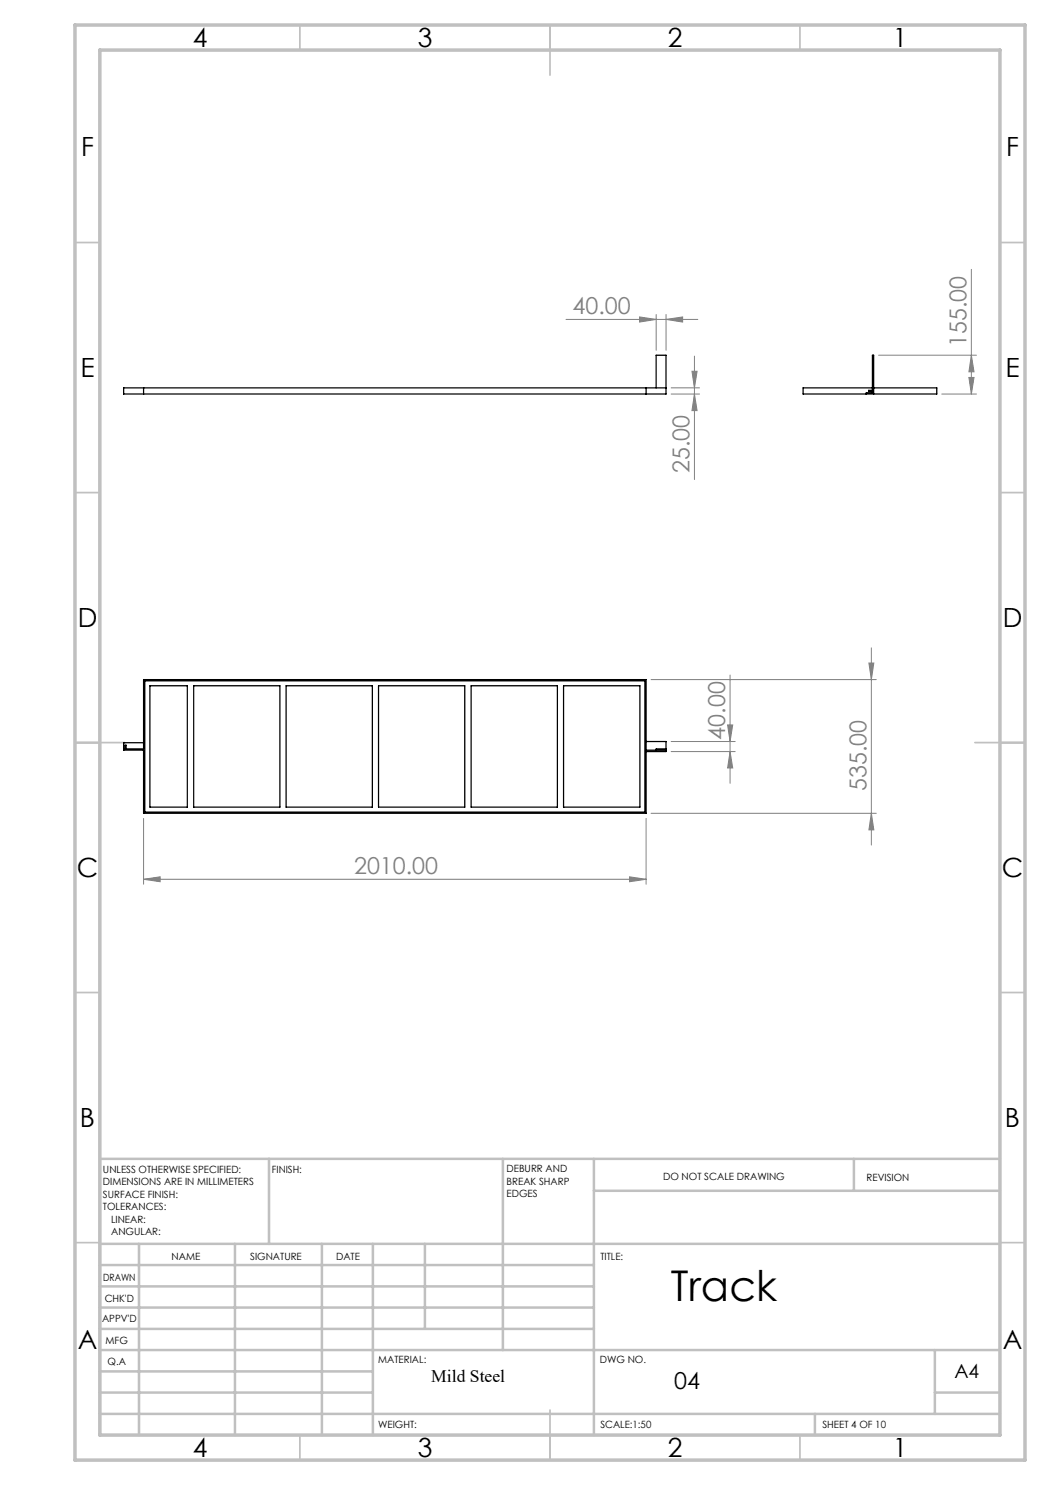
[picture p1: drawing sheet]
<svg xmlns="http://www.w3.org/2000/svg" width="210mm" height="297mm" viewBox="0 0 210 297" stroke-linecap="round" stroke-linejoin="round" font-family="sans-serif">
<g fill="none" stroke="#808080" stroke-width=".2">
<path d="M194.3 53.9v24.9M113.2 63.9h26.4M127.9 63.4l3.3 .5-3.3 .5zM131.2 62.9v7.2M133.2 63.9l3.3-.5v1zM133.2 62.9v7.2M134.2 78.8h5.7M134.2 77.6h5.7M138.4 74.3h1l-.5 3.3zM138.9 71.2v24.7M138.9 78.8l.5 3.3h-1zM175.7 71h19.6"/>
<path d="M188.3 78.8h7M193.8 75.5h1l-.5 3.3zM194.3 71l.5 3.4h-1zM130.2 135.9h45.1M146 135v21.7M173.8 132.6h1l-.5 3.3zM174.3 129.6v39.4M134.2 150.3h12.8M134.2 148.3h12.8M145.5 145h1l-.5 3.3zM146 150.3l.5 3.3h-1zM28.7 175.9l3.3-.5v1z"/>
<path d="M28.7 163.7v13.1M28.7 175.9h100.5M125.9 175.4l3.3 .5-3.3 .5zM129.2 163.7v13.1M130.2 162.7h45.1M174.3 162.7l.5 3.3h-1z"/>
</g>
<g fill="none" stroke="#c0c0c0" stroke-width=".35">
<path d="M60 5v5M110 5v10M160 5v5M15 48.5h5M200 48.5h5M15 98.5h5M200 98.5h5M15 148.5h10M195 148.5h10M15 198.5h5M200 198.5h5M15 248.5h5"/>
<path d="M200 248.5h5M60 287v5M110 282v10M160 287v5"/>
</g>
<g fill="none" stroke="#c0c0c0" stroke-width=".5">
<path d="M53.8 231.8v17M100.6 231.8v38.2M118.8 231.8v55.2M118.8 238.2h81.2M170.8 231.8v6.4M200 231.8h-180v55.2M20 248.8h180M20 257.3h98.8M20 253h98.8M27.8 248.8v38.2M47 248.8v38.2M64.4 248.8v38.2"/>
<path d="M74.6 248.8v38.2M85 248.8v17M20 265.8h98.8M20 261.5h98.8M20 278.5h54.6M20 274.3h54.6M20 270h180M187 278.5h13M187 270v12.8M20 282.8h180M163 282.8v4.2"/>
</g>
<path d="M15 5h190v287h-190zM20 10h180v277h-180z" fill="none" stroke="#c0c0c0" stroke-width=".7"/>
<g fill="#808080">
<path d="M127.9 63.4l3.3 .5-3.3 .5zM133.2 63.9l3.3-.5v1zM28.7 175.9l3.3-.5v1zM125.9 175.4l3.3 .5-3.3 .5z"/>
<path d="M138.9 78.8l.5 3.3h-1zM138.4 74.3h1l-.5 3.3zM174.3 162.7l.5 3.3h-1zM173.8 132.6h1l-.5 3.3zM146 150.3l.5 3.3h-1zM145.5 145h1l-.5 3.3z"/>
<path d="M194.3 71l.5 3.4h-1zM193.8 75.5h1l-.5 3.3z"/>
</g>
<g fill="none" stroke="#000" stroke-width=".25">
<path d="M28.7 77.6v1.2M129.2 77.6v1.2M131.2 77.6v-6.6h2v7.8h-108.5v-1.2h108.5M160.6 77.6h26.8v1.2h-26.8zM173.2 78.8v-.2h1.3v-7.6h.2v7.8M174.5 78.1h-.8v.2h.8M29 136.2h100v26.2h-100zM30 137.2h7.5v24.2h-7.5zM38.7 137.2h17.3v24.2h-17.3zM57.2 137.2h17.3v24.2h-17.3zM75.7 137.2h17.3v24.2h-17.3zM94.2 137.2h17.3v24.2h-17.3z"/>
<path d="M112.7 137.2h15.3v24.2h-15.3zM24.7 149.8h4v-13.9h100.5v14.1h4M25 149.8v-.8h.2v.8M129.2 148.3h4v2h-4v12.4h-100.5v-12.7h-4v-1.4h4M133.2 149.8h-2v.2"/>
</g>
<text font-size="8.5" x="134.2" y="260.3">Track</text>
<g font-size="5.3">
<text x="38.5" y="9.5">4</text>
<text x="83.5" y="9.5">3</text>
<text x="133.6" y="9.5">2</text>
<text x="178.6" y="9.5">1</text>
<text x="16.2" y="31.2">F</text>
<text x="201.2" y="31.2">F</text>
<text x="16.1" y="75.5">E</text>
<text x="201.1" y="75.5">E</text>
<text x="15.5" y="125.5">D</text>
<text x="200.5" y="125.5">D</text>
<text x="15.4" y="175.5">C</text>
<text x="200.4" y="175.5">C</text>
<text x="16" y="225.5">B</text>
<text x="201" y="225.5">B</text>
<text x="15.5" y="269.7">A</text>
<text x="200.5" y="269.7">A</text>
<text x="38.5" y="291.5">4</text>
<text x="83.5" y="291.5">3</text>
<text x="133.6" y="291.5">2</text>
<text x="178.6" y="291.5">1</text>
</g>
<g font-size="4.7" fill="#808080">
<text x="114.5" y="62.9">40.00</text>
<text x="193.3" y="69.4" transform="rotate(-90 193.3 69.4)">155.00</text>
<text x="137.9" y="94.6" transform="rotate(-90 137.9 94.6)">25.00</text>
<text x="145" y="147.9" transform="rotate(-90 145 147.9)">40.00</text>
<text x="173.3" y="158.2" transform="rotate(-90 173.3 158.2)">535.00</text>
<text x="70.8" y="174.8">2010.00</text>
</g>
<text font-size="4.7" x="134.8" y="277.9">04</text>
<text font-size="3.9" x="190.9" y="275.5">A4</text>
<text font-size="3.5" x="86.2" y="276.4">Mild Steel</text>
<g font-size="2">
<text x="20.6" y="234.6">UNLESS OTHERWISE SPECIFIED:</text>
<text x="20.6" y="237.1">DIMENSIONS ARE IN MILLIMETERS</text>
<text x="20.6" y="239.6">SURFACE FINISH:</text>
<text x="54.4" y="234.6">FINISH:</text>
<text x="101.3" y="234.5">DEBURR AND</text>
<text x="101.3" y="237">BREAK SHARP</text>
<text x="101.3" y="239.5">EDGES</text>
<text x="132.6" y="236">DO NOT SCALE DRAWING</text>
<text x="173.3" y="236.2">REVISION</text>
<text x="20.6" y="242.1">TOLERANCES:</text>
<text x="22.2" y="244.6">LINEAR:</text>
<text x="22.2" y="247.1">ANGULAR:</text>
<text x="34.3" y="252">NAME</text>
<text x="50" y="251.9">SIGNATURE</text>
<text x="67.2" y="251.9">DATE</text>
<text x="120.1" y="251.9">TITLE:</text>
<text x="20.6" y="256.1">DRAWN</text>
<text x="20.9" y="260.3">CHK'D</text>
<text x="20.4" y="264.4">APPV'D</text>
<text x="21.1" y="268.8">MFG</text>
<text x="21.5" y="273">Q.A</text>
<text x="75.6" y="272.5">MATERIAL:</text>
<text x="120" y="272.5">DWG NO.</text>
<text x="75.6" y="285.5">WEIGHT:</text>
<text x="120.1" y="285.6">SCALE:1:50</text>
<text x="164.5" y="285.6">SHEET 4 OF 10</text>
</g>
</svg>
